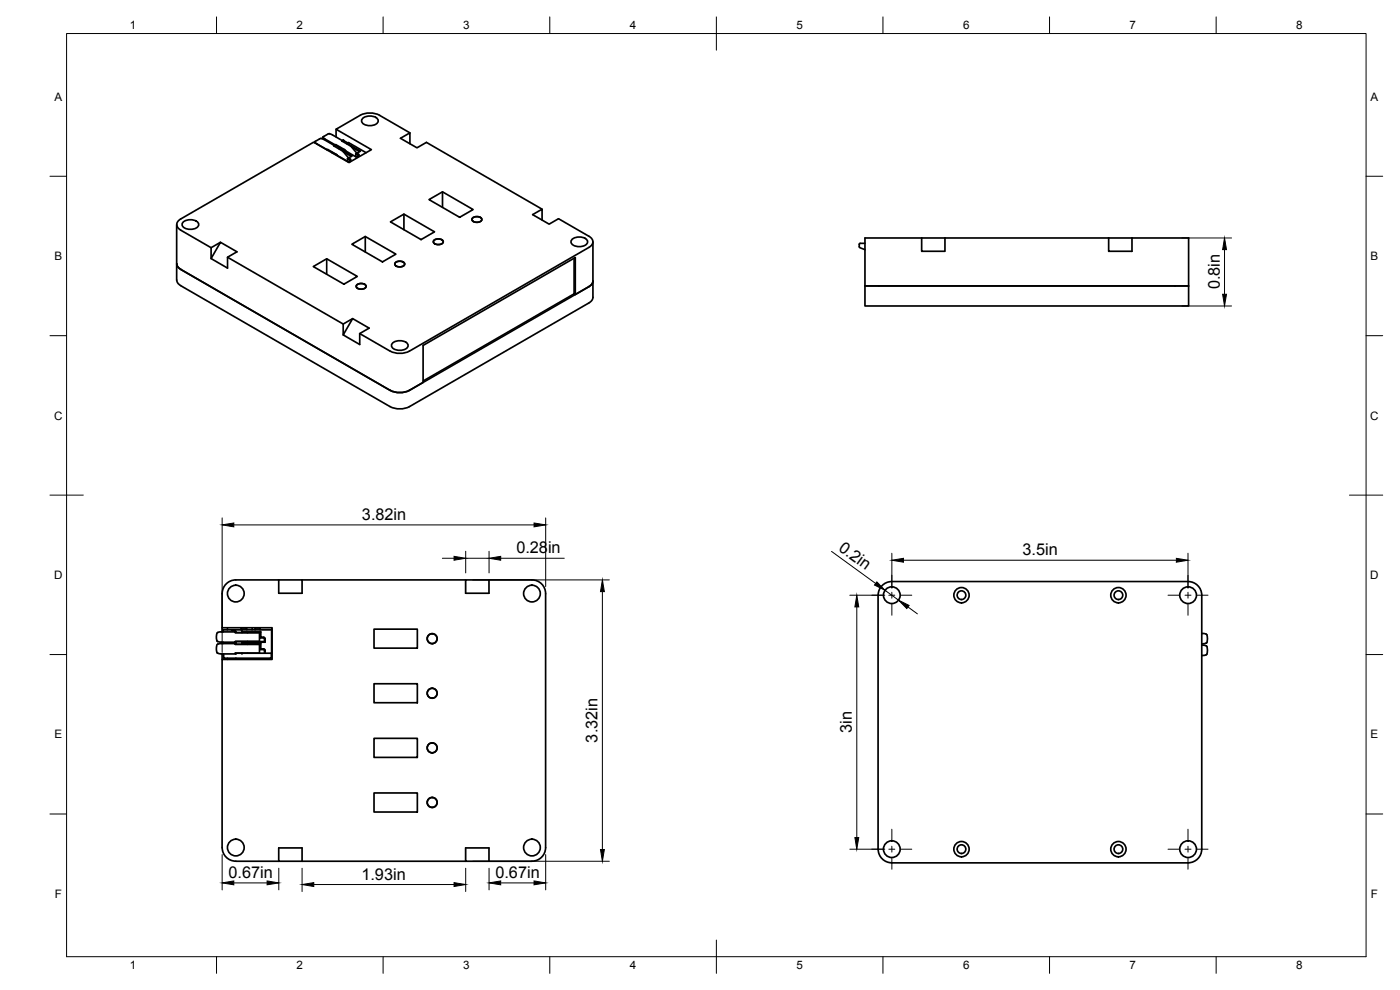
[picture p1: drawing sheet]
<svg xmlns="http://www.w3.org/2000/svg" width="420mm" height="297mm" viewBox="0 0 420 297" stroke-linecap="round" stroke-linejoin="round" font-family="sans-serif">
<!-- layer: Visible -->
<g fill="#000">
<circle cx="100.5" cy="43.6" r=".25"/>
<circle cx="102.9" cy="42.1" r=".25"/>
<circle cx="70.6" cy="193.1" r=".25"/>
<circle cx="70.6" cy="192.7" r=".25"/>
<circle cx="70.6" cy="189.6" r=".25"/>
</g>
<g fill="none" stroke="#000" stroke-width=".51">
<path d="M100.9 38.8v2.3M108.8 35.5a3.4 3.4 0 0 1 4.6 .4 1.57 1.57 0 0 1-1.8 1.8h-1.2a1.43 1.43 0 0 1-1.5-.6 1.43 1.43 0 0 1-.1-1.6zM123 39.9l-9.1-5.3a6.4 6.4 0 0 0-5.8 0l-7.2 4.2 10.6 6.1-6.8 3.9-10.6-6.1-39.9 23a1.76 1.76 0 0 0-1.2 1.7 1.76 1.76 0 0 0 1.2 1.6l9.2 5.3M94.5 42.6v.2M96.9 41.2v.5M97 41.2l3.6 2.3 .2-.1 2.7 1.5 .3 .5M98.1 44.9h.1M98.8 40.1l-1.9 1.1M98.8 40.1l1 .4 5.5 3.4 1.8 2.1-.3 .2M99.5 45.8l5.4 2.9-.4-.2M100.3 43.7l-.1 .1M100.4 43.6h.2z"/>
<path d="M100.5 43.5h.1M100.6 43.5l1.3 .8M100.6 43.5l-.4 .1M101.6 44.6l.4-.3 4.9 2.8 .7-.4M101.7 44.5l4 2.3-1.1 .6 .5 .3M102.9 42.2l-.3 .1M103 42.1h.1M103 42.1l-.1 .1M103 42.1l-.2 .1M103 45.5l1.6 1.9-.3 .2M103 42.1l1.4 .8M103 45.5l-5.7-3.6a1.15 1.15 0 0 0-1.5-.2l-1.3 .9 6.7 4"/>
<path d="M103.1 45.6l2.3 1.3M104.1 43.2l.5-.4 5.3 3M104.2 43l4 2.3-1.1 .7 .5 .3M105 48.2v-.2l-.7-.4v.8M105.1 48.1l-.5 .4M105.2 47.7v.4M105.6 44.1l2.3 1.4M107.5 46.8v-.3l-.7-.3v.8M107.6 46.3v.4M123 43.1v-3.2l-2.8 1.6 4.9 2.9 2.9-1.7 34.7 20.1M128.8 59.9l4-2.3 9.2 5.3-4.1 2.3zM132.8 57.6v4.6"/>
<path d="M53 67.4v16.6l.2 .8 .6 .6 63.3 36.6M53 79.1l.2 .8 1 .9 62.9 36.3M55 66.7a3.4 3.4 0 0 1 4.6 .3 1.57 1.57 0 0 1-1.8 1.8h-1.3a1.43 1.43 0 0 1-1.5-.6 1.43 1.43 0 0 1 0-1.5zM66.2 72.7l4.9 2.9-2.8 1.6v3.2l-4.9-2.8zM66.2 72.7l-2.8 1.6v3.3M68.3 77.2l34.7 20M94 80l4-2.4 9.2 5.3-4 2.4zM98 77.6v4.7M105.6 73.3l4-2.3 9.2 5.2-4 2.4zM109.6 71v4.6M117.2 66.6l4-2.4 9.2 5.4-4 2.3zM118.6 78.8a1.95 1.95 0 0 1 2.8 .3 1.67 1.67 0 0 1-2.8 .5z"/>
<path d="M121.2 64.2v4.7M130.2 72.2a1.95 1.95 0 0 1 2.8 .2 1.67 1.67 0 0 1-2.8 .5zM141.8 65.5a1.95 1.95 0 0 1 2.8 .2 1.67 1.67 0 0 1-2.8 .5zM162.7 66v-3.2l-2.8 1.6 4.9 2.9 2.8-1.7 9.1 5.3a1.76 1.76 0 0 1 1.2 1.7 1.76 1.76 0 0 1-1.2 1.6l-53.8 31.2a6.5 6.5 0 0 1-5.8-.1M171.7 71.8a3.4 3.4 0 0 1 4.6 .4 1.57 1.57 0 0 1-1.8 1.8h-1.3a1.43 1.43 0 0 1-1.4-.6 1.43 1.43 0 0 1-.1-1.6zM172.3 77.5v10.7l-45.3 26.1M177.9 72.6v16.6l-.2 .7-.5 .7-54.3 31.4a6.4 6.4 0 0 1-5.8 0M259.6 73h-1.5l-.2 .3 .1 1 1.6 .6M276.6 71.4v4h7v-4M276.6 71.4h-17v14.4M276.6 71.4h63.1M332.7 71.4v4h7v-4"/>
<path d="M339.7 71.4h17v14.4h-4.1M105.8 95.6l5 2.9-2.9 1.6v3.3l-4.9-2.9zM105.8 95.6l-2.8 1.6v3.3M107 85.5a1.95 1.95 0 0 1 2.9 .3 1.67 1.67 0 0 1-2.9 .5zM172.3 88.2l.4 .2v-11.1l-45.7 26.3v11.2l-4.1 2.3M176.7 86l-53.8 31.1M176.7 86l-4 2.4M177.9 84.3l-.2 .8-1 .9M259.6 85.8v6h97.1v-6h-4.1M259.6 85.8h93M107.9 100.1l9.2 5.3M117.1 117.1a6.4 6.4 0 0 0 5.8 0"/>
<path d="M117.8 103a3.4 3.4 0 0 1 4.6 .3 1.57 1.57 0 0 1-1.8 1.8h-1.3a1.43 1.43 0 0 1-1.4-.6 1.43 1.43 0 0 1-.1-1.5zM66.7 178.1v10.2h15v9.6h-15v56.4M83.7 174h7v4h-7zM83.7 174h-12.9a4.1 4.1 0 0 0-4.1 4.1M90.7 174h49M139.7 174h7v4h-7zM146.7 174h12.9a4.1 4.1 0 0 1 4.1 4.1v76.2a4.1 4.1 0 0 1-4.1 4.1h-12.9M263.5 178.6v76.2M263.5 178.6a4.1 4.1 0 0 1 4.1-4.1h89a4.1 4.1 0 0 1 4.1 4.1v76.2a4.1 4.1 0 0 1-4.1 4.1M65.2 189.8l-.3 1.1 .3 1.6M65.2 193.3l-.3 1.1 .3 1.5M65.3 192.4l.1 .1"/>
<path d="M65.3 189.8l.8-.2h4.5v.3h7.3v2.5h-7.3v.3l-5.2-.2M65.3 193.3l1.1-.2h4.2v.2h7.3v2.6h-7.3v.3h-4.5l-.8-.3M66.7 188.3v1.3M66.7 192.7v.4M66.7 196.2v1.7M67 192.7v.4M68.3 188.3v.7M68.3 197.5v.4M69.5 189h12v7h-1.9M69.5 189h-2.5v.6M69.5 189l.2 .2 .4-.1M70.1 189.1h-.1"/>
<path d="M70.3 189l.4 .2-.1 .4M70.4 189h-.3M70.6 192.7v.4M70.6 189.8h7.5M70.6 192.5h8.8M70.6 193.3h7.5M70.6 196h2M70.6 196.1h.1M70.7 196.1l.2 .1M70.7 196.1h.1M72.3 189v-.6h1.8v.6M72.6 196h7"/>
<path d="M72.6 192.5v.8M72.6 189v.8M72.6 189.6h5.7v1.6l1 .1 .3 .4M72.6 193.1h5.7v1.6h1l.3 .5M72.6 196v.2M75.7 188.3v.7M76.6 188.4h1.5v.6M76.6 188.3v.7M78.1 189.8v1.6h1.1l.2 1.1M78.1 193.3v1.6h1M78.3 191.2l-.2 .2M78.3 189.6l-.2 .2"/>
<path d="M78.3 193.1l-.2 .2M78.3 194.7l-.2 .2M79.1 194.9l.3 .3v.8M79.4 192.5l.2 .2M79.6 191.7v1h-7M79.6 195.2v.8M81.4 196v1.5h-14.3v-1.3M112.2 188.8h13v5.7h-13zM360.7 190.1a1.24 1.24 0 0 1 1.3 .2 1.24 1.24 0 0 1 .4 1.3 1.16 1.16 0 0 1-.3 1.2 1.16 1.16 0 0 1-1.2 .4M360.7 193.6h.2a1.15 1.15 0 0 1 1.3 .3 1.15 1.15 0 0 1 .2 1.2 1.17 1.17 0 0 1-.3 1.2 1.17 1.17 0 0 1-1.2 .4M360.7 193.2h.2M360.7 196.7h.2"/>
<path d="M112.2 205.2h13v5.6h-13zM112.2 221.5h13v5.8h-13zM112.2 237.9h13v5.7h-13zM66.7 254.3a4.1 4.1 0 0 0 4.1 4.1h12.9M83.7 254.4h7v4h-7zM90.7 258.4h49M139.7 254.4h7v4h-7zM263.5 254.8a4.1 4.1 0 0 0 4.1 4.1M267.6 258.9h89"/>
<circle cx="70.8" cy="178.1" r="2.51"/>
<circle cx="159.6" cy="178.1" r="2.51"/>
<circle cx="267.6" cy="178.6" r="2.51"/>
<circle cx="288.6" cy="178.6" r="2.3"/>
<circle cx="288.6" cy="178.6" r="1.3"/>
<circle cx="335.7" cy="178.6" r="2.3"/>
<circle cx="335.7" cy="178.6" r="1.3"/>
<circle cx="356.6" cy="178.6" r="2.51"/>
<circle cx="129.7" cy="191.6" r="1.49"/>
<circle cx="129.7" cy="208" r="1.49"/>
<circle cx="129.7" cy="224.4" r="1.49"/>
<circle cx="70.8" cy="254.3" r="2.51"/>
<circle cx="129.7" cy="240.8" r="1.49"/>
<circle cx="159.6" cy="254.3" r="2.51"/>
<circle cx="267.6" cy="254.8" r="2.51"/>
<circle cx="288.6" cy="254.8" r="2.3"/>
<circle cx="288.6" cy="254.8" r="1.3"/>
<circle cx="335.7" cy="254.8" r="2.3"/>
<circle cx="335.7" cy="254.8" r="1.3"/>
<circle cx="356.6" cy="254.8" r="2.51"/>
</g>
<!-- layer: BORDER -->
<g fill="none" stroke="#000" stroke-width=".3">
<path d="M20 10.1h390v276.9h-390zM65 5.1v5M115 5.1v5M165 5.1v5M215 5.1v10M265 5.1v5M315 5.1v5M365 5.1v5M15 52.9h5M410 52.9h5M15 100.7h5M410 100.7h5"/>
<path d="M15 148.6h10M405 148.6h10M15 196.4h5M410 196.4h5M15 244.2h5M410 244.2h5M65 287v5M115 287v5M165 287v5M215 282.1v9.9M265 287v5M315 287v5"/>
<path d="M365 287v5"/>
</g>
<!-- layer: Smart Centers -->
<g fill="none" stroke="#000" stroke-width=".3">
<path d="M261.6 178.6h3.4M266.7 178.6h1.8M267.7 172.6v3.3M267.7 177.7v1.8M270.3 178.6h3.3M350.5 178.6h3.4M355.6 178.6h1.8M356.5 172.6v3.3M356.5 177.7v1.8M359.2 178.6h3.3M267.7 181.3v3.3M356.5 181.3v3.3"/>
<path d="M261.6 254.8h3.4M266.7 254.8h1.8M267.7 248.8v3.3M267.7 253.9v1.8M267.7 257.5v3.3M270.3 254.8h3.3M350.5 254.8h3.4M355.6 254.8h1.8M356.5 248.8v3.3M356.5 253.9v1.8M356.5 257.5v3.3M359.2 254.8h3.3"/>
</g>
<!-- layer: FD_Dimensions -->
<g fill="none" stroke="#000" stroke-width=".3">
<path d="M354.7 71.4h14.9M367.5 74.9v13.4M354.7 91.8h14.9M66.7 155.4v40.4M70.2 157.5h90.1M163.8 155.4v20.6M132.8 167.5h3.5M139.8 165.4v6.5M139.8 167.5h7M141.9 174h41M146.8 165.4v6.5M150.3 167.5h19.1"/>
<path d="M180.8 177.5v77.4M249.6 165.4l13.2 9.7M255 178.6h10.5M265.6 177.1l4.1 3M267.7 166v10.5M271.1 168.1h81.9M356.5 166v10.5M257.1 182.1v69.2M272.5 182.1l2.8 2.1M66.7 256.4v10.6M141.9 258.4h41M163.8 256.4v10.6"/>
<path d="M255 254.8h10.5M70.2 264.9h10M83.7 260.5v6.5M90.7 260.5v7M94.2 265.4h42.1M139.8 260.5v7M146.8 260.5v6.5M150.3 264.9h10"/>
</g>
<g fill="#000" stroke="#000" stroke-width=".3">
<path d="M367.5 71.4l.6 3.5h-1.2zM366.9 88.3h1.2l-.6 3.5zM66.7 157.5l3.5-.6v1.2zM160.3 156.9l3.5 .6-3.5 .6zM136.3 166.9l3.5 .6-3.5 .6zM146.8 167.5l3.5-.6v1.2zM180.8 174l.6 3.5h-1.2zM263.1 174.6l2.5 2.5-3.2-1.6zM267.7 168.1l3.4-.6v1.2zM353 167.5l3.5 .6-3.5 .6zM257.1 178.6l.6 3.5h-1.1zM269.7 180.1l3.1 1.6-.7 .9z"/>
<path d="M180.2 254.9h1.2l-.6 3.5zM256.6 251.3h1.1l-.6 3.5zM66.7 264.9l3.5-.6v1.2zM80.2 264.3l3.5 .6-3.5 .6zM90.7 265.4l3.5-.6v1.2zM136.3 264.8l3.5 .6-3.5 .6zM146.8 264.9l3.5-.6v1.2zM160.3 264.3l3.5 .6-3.5 .6z"/>
</g>
<g font-size="4.9">
<text x="366.1" y="86.8" transform="rotate(-90 366.1 86.8)">0.8in</text>
<text x="108.6" y="156">3.82in</text>
<text x="155" y="166">0.28in</text>
<text x="251.4" y="165" transform="rotate(36 251.4 165)">0.2in</text>
<text x="306.9" y="166.6">3.5in</text>
<text x="255.7" y="219.9" transform="rotate(-90 255.7 219.9)">3in</text>
<text x="179.3" y="222.8" transform="rotate(-90 179.3 222.8)">3.32in</text>
<text x="68.6" y="263.4">0.67in</text>
<text x="108.5" y="263.9">1.93in</text>
<text x="148.7" y="263.4">0.67in</text>
</g>
<g font-size="3.5">
<text x="39" y="8.8">1</text>
<text x="89" y="8.8">2</text>
<text x="139" y="8.8">3</text>
<text x="189" y="8.8">4</text>
<text x="239" y="8.8">5</text>
<text x="289" y="8.8">6</text>
<text x="339" y="8.8">7</text>
<text x="389" y="8.8">8</text>
<text x="16.3" y="30.2">A</text>
<text x="411.3" y="30.2">A</text>
<text x="16.3" y="78">B</text>
<text x="411.3" y="78">B</text>
<text x="16.2" y="125.9">C</text>
<text x="411.2" y="125.9">C</text>
<text x="16.2" y="173.7">D</text>
<text x="411.2" y="173.7">D</text>
<text x="16.3" y="221.6">E</text>
<text x="411.3" y="221.6">E</text>
<text x="16.4" y="269.4">F</text>
<text x="411.4" y="269.4">F</text>
<text x="39" y="290.8">1</text>
<text x="89" y="290.8">2</text>
<text x="139" y="290.8">3</text>
<text x="189" y="290.8">4</text>
<text x="239" y="290.8">5</text>
<text x="289" y="290.8">6</text>
<text x="339" y="290.8">7</text>
<text x="389" y="290.8">8</text>
</g>
</svg>
